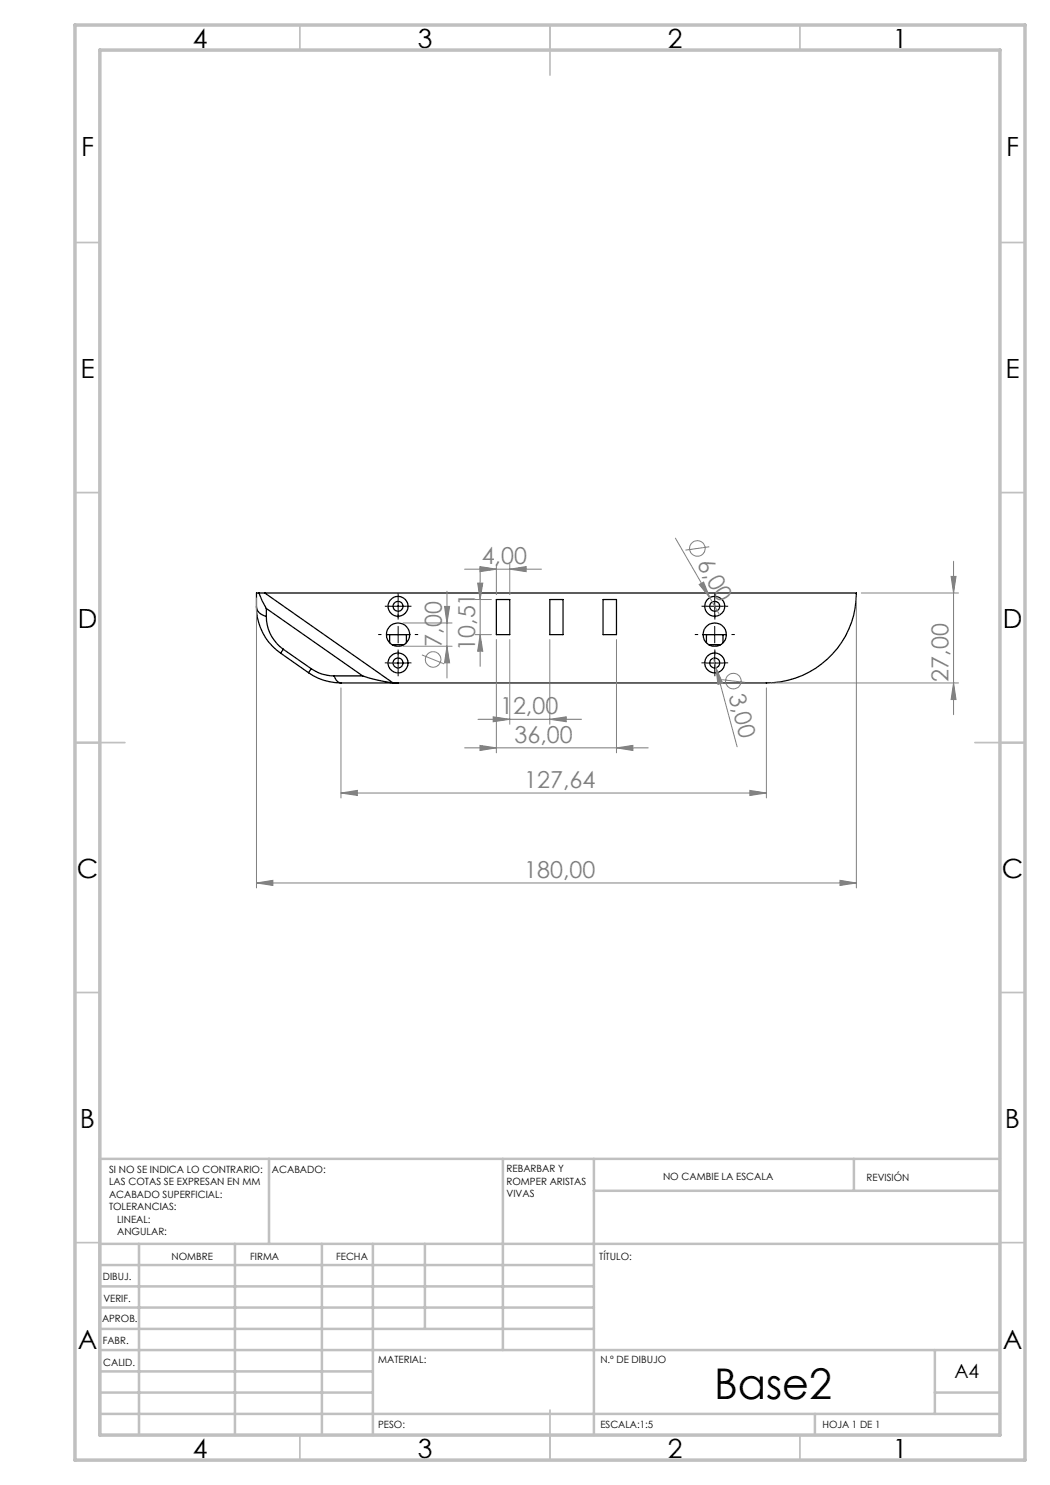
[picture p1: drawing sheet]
<svg xmlns="http://www.w3.org/2000/svg" width="210mm" height="297mm" viewBox="0 0 210 297" stroke-linecap="round" stroke-linejoin="round" font-family="sans-serif">
<g fill="none" stroke="#000" stroke-width=".25">
<path d="M51.8 118.6h1.2M51.8 118.6l1.5 3.1M51.8 118.6h-.5v2.8M53 118.6h118.3a18 18 0 0 1-18 18h-85.1M53 118.6l25.6 18M99.3 119.9h2.7v7h-2.7zM110 119.9h2.6v7h-2.6zM120.6 119.9h2.7v7h-2.7zM51.3 121.4a2.28 2.28 0 0 0 2 1.9M51.3 121.4a11.3 11.3 0 0 0 4.8 9.2M53.3 123.3a8 8 0 0 0 3.4 6.6M53.3 121.7l19.2 13.5"/>
<path d="M53.3 121.7v1.6M56.1 130.6l5.6 3.9M56.7 129.9l-.6 .7M56.7 129.9l5.5 3.8M61.7 134.5a11.3 11.3 0 0 0 6.5 2.1M62.2 133.7a7.7 7.7 0 0 0 4.6 1.5M62.2 133.7l-.5 .8M66.8 135.2a1.81 1.81 0 0 0 1.4 1.4M66.8 135.2h5.7M72.5 135.2l3.2 .9 2.9 .5M77.3 126.9h4.7M77.9 126.9v1.6"/>
<path d="M78.4 128.9h2.4M78.6 136.6h1.1M81.3 126.9v1.6M140.6 126.9h4.7M141.3 126.9v1.6M141.7 128.9h2.4M144.6 126.9v1.6"/>
<circle cx="79.6" cy="126.9" r="2.35"/>
<circle cx="79.6" cy="121.3" r="1.99"/>
<circle cx="79.6" cy="132.6" r="1.99"/>
<circle cx="79.6" cy="121.3" r=".99"/>
<circle cx="79.6" cy="132.6" r=".99"/>
<circle cx="142.9" cy="121.3" r=".99"/>
<circle cx="142.9" cy="132.6" r=".99"/>
<circle cx="143" cy="121.3" r="2"/>
<circle cx="143" cy="132.6" r="2"/>
<circle cx="143" cy="126.9" r="2.34"/>
</g>
<g fill="none" stroke="#808080" stroke-width=".2">
<path d="M51.3 119.6v58M89.4 118.2v17.4M92.9 113.8h15.4M95 119.9h3.3M95.5 116.6h1.1l-.6 3.3zM96 113.3l3.3 .5-3.3 .5zM96 113.6v19.7M99.3 112.8v6.1M102 113.8l3.2-.5v1zM102 112.8v6.1M135.1 107.6l6.9 11.9M139.8 116.9l.9-.5 1.3 3.1z"/>
<path d="M141.9 109.4l-4.8 .6M142 119.5l1.9 3.5M171.3 119.6v58M172.3 118.6h19.4M190.2 115.3h1l-.5 3.3zM190.7 112.3v30.6M68.2 137.6v22M80.6 124.6h9.8M80.6 129.3h9.8M84.4 131l4.4 1.8M88.9 121.3h1l-.5 3.3zM89.4 129.3l.5 3.3h-1z"/>
<path d="M95 126.9h3.3M96 126.9l.6 3.3h-1.1zM99.3 127.9v22.7M102 127.9v16.9M110 127.9v16.9M123.3 127.9v22.7M142.7 131.6l.5 2M143.2 133.6l1.3 3-.9 .3zM143.2 133.6l4.2 15.8M144.3 135.9l4.7 .6M153.3 137.6v22M154.3 136.6h37.4"/>
<path d="M190.7 136.6l.5 3.3h-1zM68.2 158.6l3.3-.5v1zM68.2 158.6h85.1M92.9 149.6h36.7M95.6 143.9h20.7M96 149.1l3.3 .5-3.3 .5zM98.6 143.4l3.4 .5-3.4 .5zM110 143.9l3.2-.5v1zM123.3 149.6l3.3-.5v1zM150 158.1l3.3 .5-3.3 .5zM51.3 176.6l3.3-.5v1zM51.3 176.6h120"/>
<path d="M168 176.1l3.3 .5-3.3 .5z"/>
<circle cx="139.5" cy="109.7" r="1.56"/>
<circle cx="86.6" cy="131.9" r="1.55"/>
<circle cx="146.7" cy="136.2" r="1.56"/>
</g>
<g fill="none" stroke="#000" stroke-width=".2" stroke-dasharray="15.2 1.3 1.3 1.3" stroke-linecap="butt">
<path d="M79.6 119.6v-1M143 119.6v-1M76.3 126.9h-.7M78 121.2h-1M78 132.6h-1M79.6 122.9v1M79.6 130.9v-1M79.6 134.2v1M79.6 123.6v-.7M79.6 130.2v.7M81.3 121.2h1M81.3 132.6h1"/>
<path d="M83 126.9h.6M139.6 126.9h-.6M141.3 132.6h-1M141.3 121.2h-1M143 130.9v-1M143 134.2v1M143 122.9v1M143 123.6v-.7M143 130.2v.7M144.6 132.6h1M144.6 121.2h1M146.3 126.9h.7"/>
</g>
<path d="M79.6 119.6v3.3M142.9 119.6v3.3M77.9 121.2h3.4M77.9 132.6h3.4M77.9 126.9h3.4M79.6 125.3v3.3M79.6 130.9v3.4M141.3 121.2h3.3M141.3 132.6h3.3M141.3 126.9h3.3M142.9 125.3v3.3M142.9 130.9v3.4" fill="none" stroke="#000" stroke-width=".2"/>
<g fill="none" stroke="#c0c0c0" stroke-width=".35">
<path d="M60 5v5M110 5v10M160 5v5M15 48.5h5M200 48.5h5M15 98.5h5M200 98.5h5M15 148.5h10M195 148.5h10M15 198.5h5M200 198.5h5M15 248.5h5"/>
<path d="M200 248.5h5M60 287v5M110 282v10M160 287v5"/>
</g>
<g fill="none" stroke="#c0c0c0" stroke-width=".5">
<path d="M53.8 231.8v17M100.6 231.8v38.2M118.8 231.8v55.2M118.8 238.2h81.2M170.8 231.8v6.4M200 231.8h-180v55.2M20 248.8h180M20 257.3h98.8M20 253h98.8M27.8 248.8v38.2M47 248.8v38.2M64.4 248.8v38.2"/>
<path d="M74.6 248.8v38.2M85 248.8v17M20 265.8h98.8M20 261.5h98.8M20 278.5h54.6M20 274.3h54.6M20 270h180M187 278.5h13M187 270v12.8M20 282.8h180M163 282.8v4.2"/>
</g>
<path d="M15 5h190v287h-190zM20 10h180v277h-180z" fill="none" stroke="#c0c0c0" stroke-width=".7"/>
<g fill="#808080">
<path d="M139.8 116.9l.9-.5 1.3 3.1z"/>
<path d="M143.2 133.6l1.3 3-.9 .3z"/>
<path d="M51.3 176.6l3.3-.5v1zM168 176.1l3.3 .5-3.3 .5zM68.2 158.6l3.3-.5v1zM150 158.1l3.3 .5-3.3 .5zM98.6 143.4l3.4 .5-3.4 .5zM110 143.9l3.2-.5v1z"/>
<path d="M96 113.3l3.3 .5-3.3 .5zM102 113.8l3.2-.5v1z"/>
<path d="M96 149.1l3.3 .5-3.3 .5zM123.3 149.6l3.3-.5v1z"/>
<path d="M190.7 136.6l.5 3.3h-1zM190.2 115.3h1l-.5 3.3z"/>
<path d="M88.9 121.3h1l-.5 3.3zM89.4 129.3l.5 3.3h-1zM95.5 116.6h1.1l-.6 3.3zM96 126.9l.6 3.3h-1.1z"/>
</g>
<text font-size="8.5" x="142.8" y="279.7">Base2</text>
<g font-size="5.3">
<text x="38.5" y="9.5">4</text>
<text x="83.5" y="9.5">3</text>
<text x="133.6" y="9.5">2</text>
<text x="178.6" y="9.5">1</text>
<text x="16.2" y="31.3">F</text>
<text x="201.2" y="31.3">F</text>
<text x="16.1" y="75.5">E</text>
<text x="201.1" y="75.5">E</text>
<text x="15.5" y="125.5">D</text>
<text x="200.5" y="125.5">D</text>
<text x="15.4" y="175.5">C</text>
<text x="200.4" y="175.5">C</text>
<text x="16" y="225.5">B</text>
<text x="201" y="225.5">B</text>
<text x="15.5" y="269.8">A</text>
<text x="200.5" y="269.8">A</text>
<text x="38.5" y="291.5">4</text>
<text x="83.5" y="291.5">3</text>
<text x="133.6" y="291.5">2</text>
<text x="178.6" y="291.5">1</text>
</g>
<g font-size="4.7" fill="#808080">
<text x="96.3" y="112.8">4,00</text>
<text x="139.3" y="112.8" transform="rotate(60 139.3 112.8)">6,00</text>
<text x="88.4" y="129.3" transform="rotate(-90 88.4 129.3)">7,00</text>
<text x="95" y="130.2" transform="rotate(-90 95 130.2)">10,51</text>
<text x="189.7" y="136.3" transform="rotate(-90 189.7 136.3)">27,00</text>
<text x="100" y="142.8">12,00</text>
<text x="145.7" y="139.1" transform="rotate(75 145.7 139.1)">3,00</text>
<text x="102.9" y="148.5">36,00</text>
<text x="104.9" y="157.6">127,64</text>
<text x="104.9" y="175.6">180,00</text>
</g>
<text font-size="3.9" x="190.9" y="275.5">A4</text>
<g font-size="2">
<text x="21.8" y="234.6">SI NO SE INDICA LO CONTRARIO:</text>
<text x="21.8" y="237.1">LAS COTAS SE EXPRESAN EN MM</text>
<text x="21.8" y="239.6">ACABADO SUPERFICIAL:</text>
<text x="54.4" y="234.6">ACABADO:</text>
<text x="101.3" y="234.5">REBARBAR Y</text>
<text x="101.3" y="237">ROMPER ARISTAS</text>
<text x="101.3" y="239.5">VIVAS</text>
<text x="132.6" y="236">NO CAMBIE LA ESCALA</text>
<text x="173.3" y="236.2">REVISIÓN</text>
<text x="21.8" y="242.1">TOLERANCIAS:</text>
<text x="23.4" y="244.6">LINEAL:</text>
<text x="23.4" y="247.1">ANGULAR:</text>
<text x="34.3" y="252">NOMBRE</text>
<text x="50" y="251.9">FIRMA</text>
<text x="67.2" y="251.9">FECHA</text>
<text x="119.9" y="251.9">TÍTULO:</text>
<text x="20.6" y="256.1">DIBUJ.</text>
<text x="20.7" y="260.3">VERIF.</text>
<text x="20.4" y="264.4">APROB.</text>
<text x="20.5" y="268.8">FABR.</text>
<text x="20.7" y="273.1">CALID.</text>
<text x="75.6" y="272.5">MATERIAL:</text>
<text x="120.1" y="272.5">N.º DE DIBUJO</text>
<text x="75.6" y="285.5">PESO:</text>
<text x="120.1" y="285.6">ESCALA:1:5</text>
<text x="164.5" y="285.6">HOJA 1 DE 1</text>
</g>
</svg>
